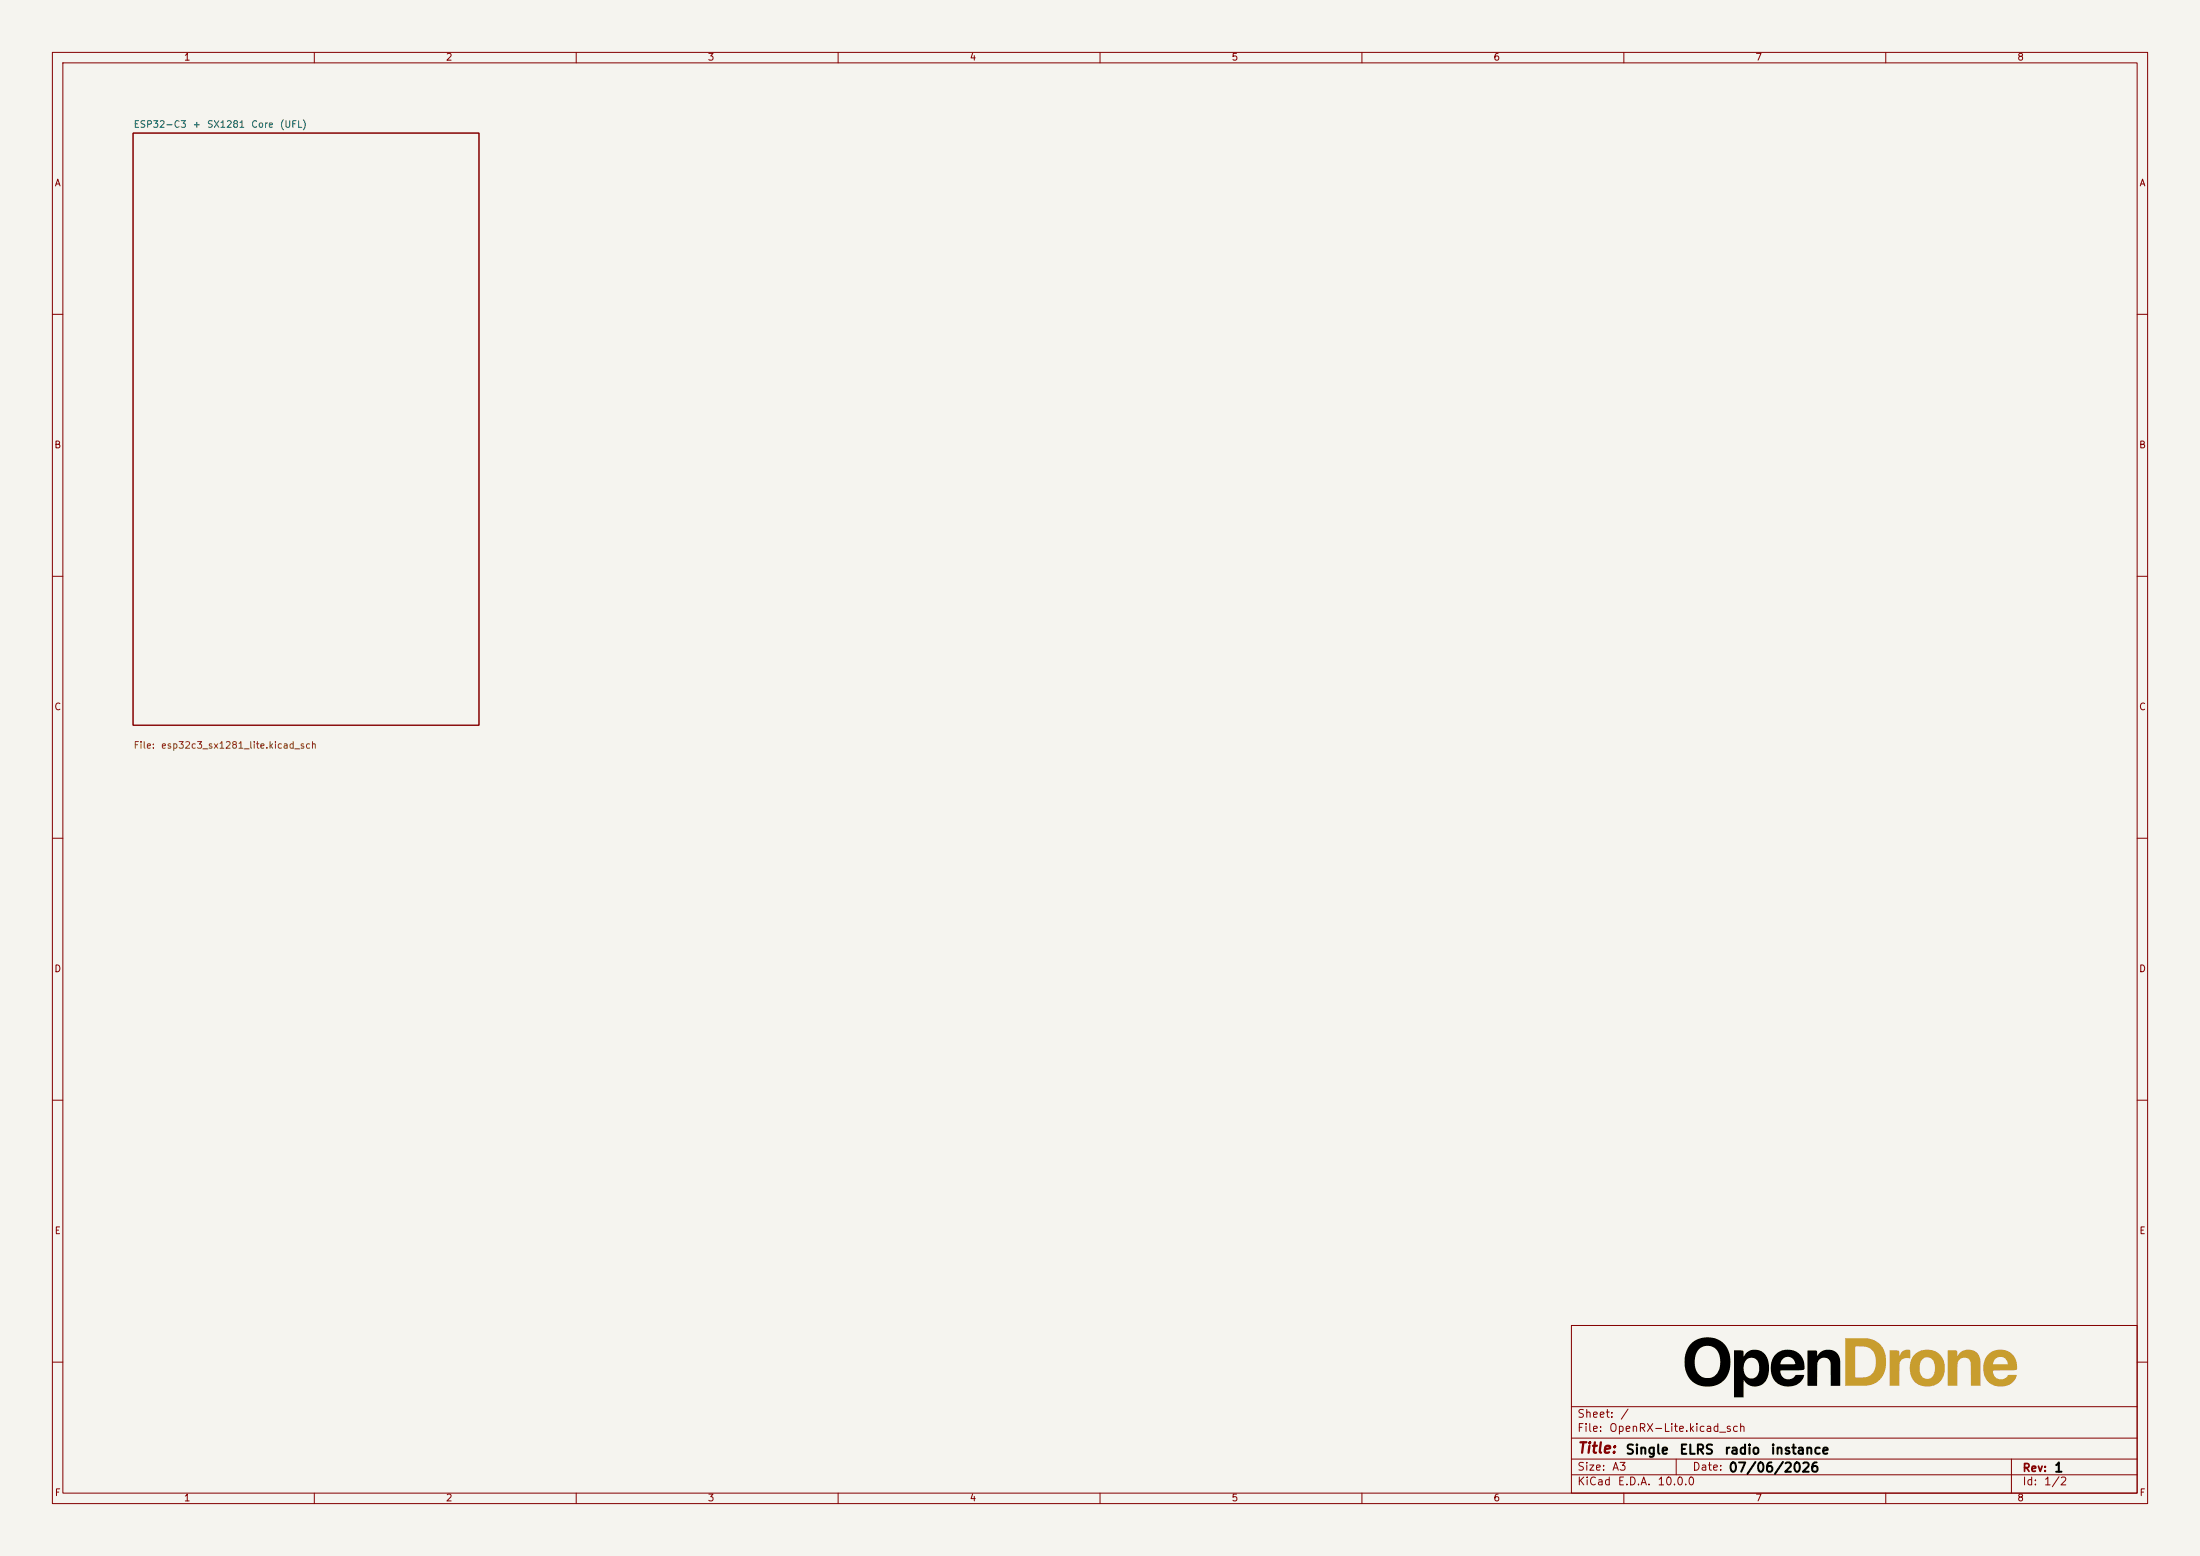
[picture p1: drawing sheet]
<svg xmlns="http://www.w3.org/2000/svg" width="420mm" height="297mm" viewBox="0 0 420 297" stroke-linecap="round" stroke-linejoin="round" font-family="sans-serif">
<path d="M0 0h420v297h-420z" fill="#f5f4ef" stroke="#f5f4ef" stroke-width=".19"/>
<g fill="none" stroke="#840000" stroke-width=".19">
<path d="M10 10h400v277h-400zM12 12h396v273h-396zM60 10v2M110 10v2M160 10v2M210 10v2M260 10v2M310 10v2M360 10v2M25.4 25.4h66v113h-66zM10 60h2M408 60h2"/>
<path d="M10 110h2M408 110h2M10 160h2M408 160h2M10 210h2M408 210h2M300 253h108v32h-108zM10 260h2M300 278.5h108M300 274.5h108M300 268.5h108M320 278.5v3"/>
<path d="M384 278.5v6.5M408 260h2M60 285v2M110 285v2M160 285v2M210 285v2M260 285v2M300 281.5h108M310 285v2M360 285v2"/>
</g>
<g fill="#c89d2e">
<path d="M371.8 257.8h1.7l.2 1a2.31 2.31 0 0 1 2.6-1.1 2.31 2.31 0 0 1 1.8 2.1v4.7h-1.8l-.1-4.5-.6-.7-1-.1a1.31 1.31 0 0 0-.9 1.2v4.1h-1.9z"/>
<path d="M352.3 255.4h3.2a4.5 4.5 0 0 1 3.1 .9 5.2 5.2 0 0 1-.2 7.4 4.5 4.5 0 0 1-3 .8h-3.1v-4.5h1.9v2.9h1.6a2.46 2.46 0 0 0 2.3-3 2.5 2.5 0 0 0-2.6-2.9h-1.3v3h-1.9z"/>
<path d="M379.6 258.5a3.2 3.2 0 0 1 3.8-.6 3.2 3.2 0 0 1 1.6 3.5l-4.4 .2-.2 .1 .2 .6a1.61 1.61 0 0 0 1.4 1 1.61 1.61 0 0 0 1.4-.8h1.6a3 3 0 0 1-3.8 2.1 3.3 3.3 0 0 1-2.5-4.3l4.6 .1-.3-.8-.6-.5a1.44 1.44 0 0 0-1.9 1.2h-1.8a3.4 3.4 0 0 1 .9-1.8z"/>
<path d="M360.7 257.8h1.8l.1 1.1a1.41 1.41 0 0 1 2.1-1.1l-.1 1.5h-1.2l-.5 .4-.2 .5-.1 4.3h-1.8z"/>
<path d="M365.6 258.5l.6-.5 .8-.3a3.4 3.4 0 0 1 4.2 4.3l-.6 1.4a3.5 3.5 0 0 1-5.8-.9l-.2-1.4h1.9l.1 .9a1.42 1.42 0 0 0 1.6 1.2 1.42 1.42 0 0 0 1.2-1.6l-.1-1.3-.5-.9-.7-.3h-.5l-.4 .2a2.06 2.06 0 0 0-.7 1.8h-1.9v-.4a3.4 3.4 0 0 1 1-2.2z"/>
</g>
<path d="M322.9 256.4a4.5 4.5 0 0 1 5.3-.6 4.5 4.5 0 0 1 2.1 4.9 4.4 4.4 0 0 1-4.6 4 4.4 4.4 0 0 1-4.1-4.6h1.9a2.55 2.55 0 0 0 3.1 2.9 3.3 3.3 0 0 0 1.7-4.1l-.1-.2a2.37 2.37 0 0 0-2.6-1.8 2.37 2.37 0 0 0-2 2.4l-.1 .8h-1.9a4.9 4.9 0 0 1 1.3-3.7zM331 257.8h1.7l.2 1.1 .1-.1a2.5 2.5 0 0 1 2.7-1.1 2.5 2.5 0 0 1 1.9 2.3 4 4 0 0 1-1.2 4.3 2.42 2.42 0 0 1-3.5-.9v3.3h-1.9v-5.6h1.9l.1 1 .5 .7 .8 .3 .7-.2 .4-.3 .3-.5 .1-1.4-.4-1.1-.9-.4a1.59 1.59 0 0 0-1.6 1.9h-1.9zM339 258.5a3.2 3.2 0 0 1 3.8-.5 3.2 3.2 0 0 1 1.6 3.4l-.9 .2h-3.4l-.2 .1 .4 1.1 .8 .5 1-.2 .7-.6h1.6a2.93 2.93 0 0 1-3.8 2.1 3.4 3.4 0 0 1-2.5-4.3l4.1 .1h.5v-.2a1.43 1.43 0 0 0-1.4-1.2 1.43 1.43 0 0 0-1.4 1.3h-1.8l.4-1zM345.1 257.8h1.7l.2 1a2.32 2.32 0 0 1 2.6-1.1 2.32 2.32 0 0 1 1.7 2.3v4.5h-1.8l-.1-4.4-.4-.7-.7-.2-.9 .2-.4 .8-.1 4.3h-1.8z" fill="#000"/>
<path d="M25.4 25.4h66v113h-66z" fill="none" stroke="#840000" stroke-width=".19"/>
<text font-size="2" fill="#840000" x="301" y="277.9">Title:</text>
<g font-size="1.8">
<text x="310.2" y="278">Single</text>
<text x="320.5" y="278">ELRS</text>
<text x="329.1" y="278">radio</text>
<text x="329.9" y="281.5">07/06/2026</text>
<text x="337.9" y="278">instance</text>
<text x="392" y="281.5">1</text>
</g>
<g font-size="1.5" fill="#840000">
<text x="301" y="273.7">File:</text>
<text x="301" y="271">Sheet:</text>
<text x="307.1" y="273.7">OpenRX-Lite.kicad_sch</text>
<text x="309.2" y="271">/</text>
<text x="301" y="281.1">Size:</text>
<text x="307.6" y="281.1">A3</text>
<text x="323" y="281.1">Date:</text>
<text x="386" y="281.3">Rev:</text>
<text x="301" y="283.9">KiCad</text>
<text x="308.7" y="283.9">E.D.A.</text>
<text x="316.3" y="283.9">10.0.0</text>
<text x="386" y="283.9">Id:</text>
<text x="390.1" y="283.9">1/2</text>
</g>
<g font-size="1.3" fill="#840000">
<text x="35" y="11.9">1</text>
<text x="85" y="11.9">2</text>
<text x="135" y="11.9">3</text>
<text x="185" y="11.9">4</text>
<text x="235" y="11.9">5</text>
<text x="285" y="11.9">6</text>
<text x="335" y="11.9">7</text>
<text x="385" y="11.9">8</text>
<text x="10.3" y="35.9">A</text>
<text x="408.3" y="35.9">A</text>
<text x="10.3" y="85.9">B</text>
<text x="408.2" y="85.9">B</text>
<text x="10.3" y="135.9">C</text>
<text x="408.2" y="135.9">C</text>
<text x="10.3" y="185.9">D</text>
<text x="408.2" y="185.9">D</text>
<text x="10.3" y="235.9">E</text>
<text x="408.3" y="235.9">E</text>
<text x="10.3" y="285.9">F</text>
<text x="35" y="286.9">1</text>
<text x="85" y="286.9">2</text>
<text x="135" y="286.9">3</text>
<text x="185" y="286.9">4</text>
<text x="235" y="286.9">5</text>
<text x="285" y="286.9">6</text>
<text x="335" y="286.9">7</text>
<text x="385" y="286.9">8</text>
<text x="408.3" y="285.9">F</text>
</g>
<g font-size="1.3" fill="#006464">
<text x="25.4" y="24.7">ESP32-C3</text>
<text x="36.7" y="24.7">+</text>
<text x="39.4" y="24.7">SX1281</text>
<text x="47.8" y="24.7">Core</text>
<text x="53.3" y="24.7">(UFL)</text>
</g>
<g font-size="1.3" fill="#725600">
<text x="25.4" y="143.2">File:</text>
<text x="30.6" y="143.2">esp32c3_sx1281_lite.kicad_sch</text>
</g>
</svg>
